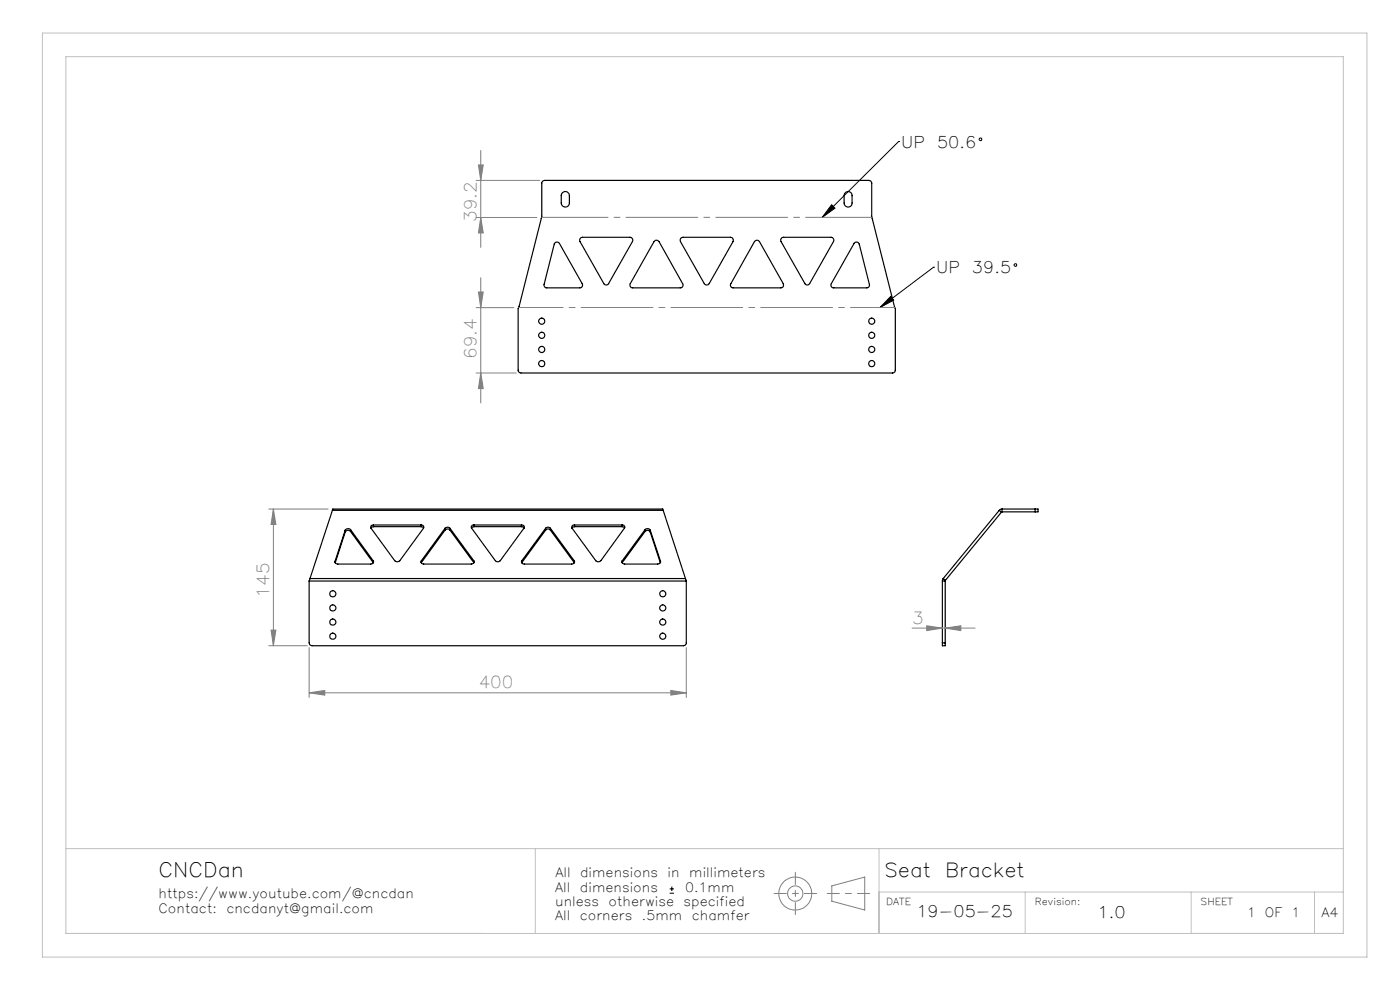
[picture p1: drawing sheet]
<svg xmlns="http://www.w3.org/2000/svg" width="297mm" height="210mm" viewBox="0 0 297 210" stroke-linecap="round" stroke-linejoin="round" font-family="sans-serif">
<g fill="none" stroke="#000" stroke-width=".25">
<path d="M115.1 38.4l.4-.1h68.8a.6 .6 0 0 1 .6 .6v7l5 19.5v13.1a.6 .6 0 0 1-.6 .6h-78.8a.6 .6 0 0 1-.6-.6v-13.1l5-19.5v-7.1zM117.8 51.5l.5-.1 .4 .2 4.8 8.6a.58 .58 0 0 1-.5 .9h-7a.58 .58 0 0 1-.6-.8zM119.2 41a.86 .86 0 0 1 1-.3 .86 .86 0 0 1 .6 .8v1.6a.86 .86 0 0 1-.9 .8 .86 .86 0 0 1-.8-.8v-1.6zM123.2 50.5l.4-.2h10a.62 .62 0 0 1 .6 1l-5.1 8.8a.57 .57 0 0 1-.5 .4 .57 .57 0 0 1-.5-.4l-5.1-8.8v-.5zM138.9 51.1l.5-.1 .4 .3 5 8.9a.58 .58 0 0 1-.5 .9h-10.1a.58 .58 0 0 1-.5-.9zM144.5 50.5l.4-.2h10.1a.66 .66 0 0 1 .5 1l-5 8.8a.6 .6 0 0 1-1.1 0l-5-8.8-.1-.4zM160.1 51.3a.64 .64 0 0 1 1 0l5.1 8.9a.58 .58 0 0 1-.6 .9h-10.1a.58 .58 0 0 1-.5-.9zM165.9 50.4l10.4-.1a.62 .62 0 0 1 .5 1l-5 8.8a.57 .57 0 0 1-.5 .4 .57 .57 0 0 1-.6-.4l-5-8.8-.1-.5zM179.2 41a.84 .84 0 0 1 1-.3 .84 .84 0 0 1 .6 .8v1.6a.85 .85 0 0 1-.9 .8 .85 .85 0 0 1-.8-.8v-1.6zM181.3 51.5l.7-.1 .3 .4 2.1 8.5a.58 .58 0 0 1-.5 .8h-7a.58 .58 0 0 1-.5-.9zM70.5 108.3l.1-.3h70l.1 .3M70.5 108.3h70.2"/>
<path d="M70.5 108.3l-4.7 14.4M71.1 119.1v.2M73.2 112.5l-2.1 6.6M73.2 112.5v.3M73.2 112.8l-2.1 6.6M74.4 112.4a.74 .74 0 0 0-1.2 .1M74.4 112.7a.68 .68 0 0 0-1.2 .1M74.4 112.4l4.8 6.5M74.4 112.4v.3M74.4 112.7l4.8 6.6M78.7 112l5 6.9a.77 .77 0 0 0 1.1 0l5.1-6.9M79.2 118.9a.48 .48 0 0 1-.1 .6 .48 .48 0 0 1-.4 .2h-7a.51 .51 0 0 1-.6-.6"/>
<path d="M79.2 118.9v.4M79.2 119.3v.1M79.2 111.4a.46 .46 0 0 0-.5 .1 .46 .46 0 0 0 0 .5M79.2 111.7l-.5 .3M79.2 111.4h10.1M79.2 111.4v.3M79.2 111.7h10.1M89.3 111.4a.48 .48 0 0 1 .6 .6M89.3 111.7l.6 .3M89.3 111.4v.3M89.4 118.9a.48 .48 0 0 0 0 .6 .48 .48 0 0 0 .5 .2h10.1a.49 .49 0 0 0 .5-.2 .49 .49 0 0 0 0-.6M89.4 118.9v.4"/>
<path d="M89.4 119.3v.1M94.4 112.1a.69 .69 0 0 1 1.1 0M94.4 112.5a.69 .69 0 0 1 1.1 0M94.4 112.1l-5 6.8M94.4 112.1v.4M94.4 112.5l-5 6.8M95.5 112.1l5 6.8M95.5 112.1v.4M95.5 112.5l5 6.8M100.5 118.9v.5M100.6 111.4a.46 .46 0 0 0-.5 .1 .46 .46 0 0 0-.1 .5M100.6 111.7l-.6 .3"/>
<path d="M100.6 111.4h10M100.6 111.4v.3M100.6 111.7h10M110.6 111.4a.46 .46 0 0 1 .5 .1 .46 .46 0 0 1 .1 .5l-5.1 6.9a.72 .72 0 0 1-1 0l-5.1-6.9M110.6 111.7l.6 .3M110.6 111.4v.3M110.7 118.9a.49 .49 0 0 0 0 .6 .49 .49 0 0 0 .5 .2h10.1a.49 .49 0 0 0 .5-.2 .49 .49 0 0 0 0-.6M110.7 118.9v.4M110.7 119.3v.1M115.7 112.1a.65 .65 0 0 1 1.1 0M115.7 112.5a.65 .65 0 0 1 1.1 0M115.7 112.1l-5 6.8"/>
<path d="M115.7 112.1v.4M115.7 112.5l-5 6.8M116.8 112.1l5 6.8M116.8 112.1v.4M116.8 112.5l5 6.8M121.4 112l5 6.9a.77 .77 0 0 0 1.1 0l5-6.9M121.8 118.9v.4M121.8 119.3v.1M121.9 111.4a.46 .46 0 0 0-.5 .1 .46 .46 0 0 0 0 .5M121.9 111.7l-.6 .3M121.9 111.4h10.1M121.9 111.4v.3"/>
<path d="M121.9 111.7h10.1M132 111.4a.45 .45 0 0 1 .4 .1 .45 .45 0 0 1 .1 .5M132 111.7l.5 .3M132 111.4v.3M132 118.9a.49 .49 0 0 0 0 .6 .49 .49 0 0 0 .5 .2h7a.55 .55 0 0 0 .6-.6M132 118.9v.5M136.8 112.4a.7 .7 0 0 1 1.1 .1M136.8 112.7a.65 .65 0 0 1 1.1 .1M136.8 112.4l-4.8 6.5M136.8 112.4v.3M136.8 112.7l-4.8 6.6M137.9 112.5l2.2 6.6"/>
<path d="M137.9 112.5v.3M137.9 112.8l2.2 6.6M140.1 119.1v.2M140.7 108.3l4.7 14.4M212 108.3l-11.9 14.4M212 108.3l.4 .3M212.4 108.6l-11.8 14.5M212.6 108.6h-.2M212.6 108l-.6 .3M212.6 108h7M212.6 108v.6M212.6 108.6h7"/>
<path d="M219.6 108h.6v.6h-.6M219.6 108v.6M65.6 123.3v13.1a.6 .6 0 0 0 .6 .6h78.8a.6 .6 0 0 0 .6-.6v-13.1M65.6 123.3h80M65.8 122.7l-.2 .6M65.8 122.7h79.6M145.4 122.7l.2 .6M199.9 136.4v.6h.6v-.6M199.9 123.3h.6M199.9 136.4h.6M199.9 123.3v13.1M200.1 122.7l-.2 .6"/>
<path d="M200.1 122.7l.5 .4M200.5 123.3v13.1M200.6 123.1l-.1 .2"/>
<circle cx="114.9" cy="68.1" r=".65"/>
<circle cx="114.9" cy="71.1" r=".65"/>
<circle cx="114.9" cy="74.1" r=".65"/>
<circle cx="114.9" cy="77.1" r=".65"/>
<circle cx="184.9" cy="68.1" r=".64"/>
<circle cx="184.9" cy="71.1" r=".64"/>
<circle cx="184.9" cy="74.1" r=".64"/>
<circle cx="184.9" cy="77.1" r=".64"/>
<circle cx="70.6" cy="129" r=".65"/>
<circle cx="70.6" cy="131.9" r=".65"/>
<circle cx="70.6" cy="134.9" r=".65"/>
<circle cx="70.6" cy="125.9" r=".65"/>
<circle cx="140.6" cy="131.9" r=".65"/>
<circle cx="140.6" cy="129" r=".65"/>
<circle cx="140.6" cy="134.9" r=".65"/>
<circle cx="140.6" cy="125.9" r=".65"/>
</g>
<g fill="none" stroke="#000" stroke-width=".21">
<path d="M190.6 30h.1M190.6 30l-16.2 16.1M176.4 43.4l.7 .8-2.7 1.9zM198 56.7h.1M198 56.7l-11.3 8.6M189 62.9l.6 .8-2.9 1.6zM142.1 189.5h.9M142.1 188.6h.9M142.5 188.1v.9"/>
<circle cx="208" cy="29.5" r=".29"/>
<circle cx="215.4" cy="56.2" r=".27"/>
</g>
<g fill="none" stroke="#808080" stroke-width=".21">
<path d="M101 38.3h13.5M101.5 35h1l-.5 3.3zM102 31.9v20.6M101 46.1h12.9M102 58.9v26.6M102 46.1l.5 3.3h-1zM101 65.3h8M101 79.1h8.5M101.5 61.9h1l-.5 3.4zM102 79.1l.5 3.3h-1zM57 108h12.6M58 108l.5 3.3h-1z"/>
<path d="M58 108v29M57 137h8.2M57.5 133.7h1l-.5 3.3zM65.6 137.4v10.5M145.6 137.4v10.5M193.5 133.2h13.4M196.6 132.7l3.3 .5-3.3 .6zM200.5 133.2l3.3-.5v1.1zM65.6 147l3.3-.5v1zM65.6 147h80M142.3 146.5l3.3 .5-3.3 .5zM176.5 187.9l6.9-1.9v7l-6.9-1.8z"/>
<circle cx="168.7" cy="189.5" r="3.5"/>
<circle cx="168.7" cy="189.5" r="1.62"/>
</g>
<path d="M114.9 46.1h70.1" fill="none" stroke="#808080" stroke-width=".21" stroke-dasharray="15.2 1.3 1.3 1.3" stroke-dashoffset="1.1"/>
<path d="M189.9 65.2h-79.9" fill="none" stroke="#808080" stroke-width=".21" stroke-dasharray="15.2 1.3 1.3 1.3" stroke-dashoffset="5.8"/>
<path d="M164.2 189.5h9M168.7 194v-9M175.5 189.5h9" fill="none" stroke="#808080" stroke-width=".21" stroke-dasharray="6.3 1.3 1.3 1.3" stroke-dashoffset="3.8"/>
<path d="M9 7h281v196h-281zM14 12h271v186h-271zM14 180h271M113.6 180v18M186.5 180v18M186.5 189.2h98.5M217.5 189.2v8.8M252.7 189.2v8.8M278.9 189.2v8.8" fill="none" stroke="#c0c0c0" stroke-width=".21"/>
<path d="M176.4 43.4l.7 .8-2.7 1.9zM189 62.9l.6 .8-2.9 1.6z" fill="#000"/>
<g fill="#808080">
<path d="M65.6 147l3.3-.5v1zM142.3 146.5l3.3 .5-3.3 .5z"/>
<path d="M196.6 132.7l3.3 .5-3.3 .6zM200.5 133.2l3.3-.5v1.1z"/>
<path d="M102 46.1l.5 3.3h-1zM101.5 35h1l-.5 3.3z"/>
<path d="M58 108l.5 3.3h-1zM57.5 133.7h1l-.5 3.3z"/>
<path d="M101.5 61.9h1l-.5 3.4zM102 79.1l.5 3.3h-1z"/>
</g>
<text font-size="4.2" x="33.6" y="186">CNCDan</text>
<g font-size="4.1">
<text x="187.6" y="186">Seat</text>
<text x="200.5" y="186">Bracket</text>
</g>
<g font-size="3.5" fill="#808080">
<text x="101.1" y="47.1" transform="rotate(-90 101.1 47.1)">39.2</text>
<text x="101.1" y="76.1" transform="rotate(-90 101.1 76.1)">69.4</text>
<text x="57.1" y="126.7" transform="rotate(-90 57.1 126.7)">145</text>
<text x="193.5" y="132.3">3</text>
<text x="101.6" y="146">400</text>
</g>
<g font-size="3.4">
<text x="191.2" y="31.3">UP</text>
<text x="198.8" y="31.3">50.6</text>
<text x="198.6" y="58">UP</text>
<text x="206.2" y="58">39.5</text>
<text x="194.4" y="194.6">19-05-25</text>
<text x="232.8" y="194.7">1.0</text>
</g>
<g font-size="2.7">
<text x="117.8" y="186">All</text>
<text x="123.1" y="186">dimensions</text>
<text x="141.6" y="186">in</text>
<text x="146.2" y="186">millimeters</text>
<text x="33.6" y="190.6">https://www.youtube.com/@cncdan</text>
<text x="117.8" y="189.2">All</text>
<text x="123" y="189.2">dimensions</text>
<text x="145.3" y="189.2">0.1mm</text>
<text x="33.6" y="193.6">Contact:</text>
<text x="48" y="193.6">cncdanyt@gmail.com</text>
<text x="117.8" y="192.2">unless</text>
<text x="117.8" y="195.2">All</text>
<text x="123" y="195.2">corners</text>
<text x="129.1" y="192.2">otherwise</text>
<text x="136.2" y="195.2">.5mm</text>
<text x="145" y="192.2">specified</text>
<text x="146.8" y="195.2">chamfer</text>
<text x="264.6" y="194.5">1</text>
<text x="268.4" y="194.5">OF</text>
<text x="273.9" y="194.5">1</text>
<text x="280.3" y="194.5">A4</text>
</g>
<g font-size="2">
<text x="188" y="192">DATE</text>
<text x="219.5" y="192">Revision:</text>
<text x="254.7" y="192">SHEET</text>
</g>
</svg>
